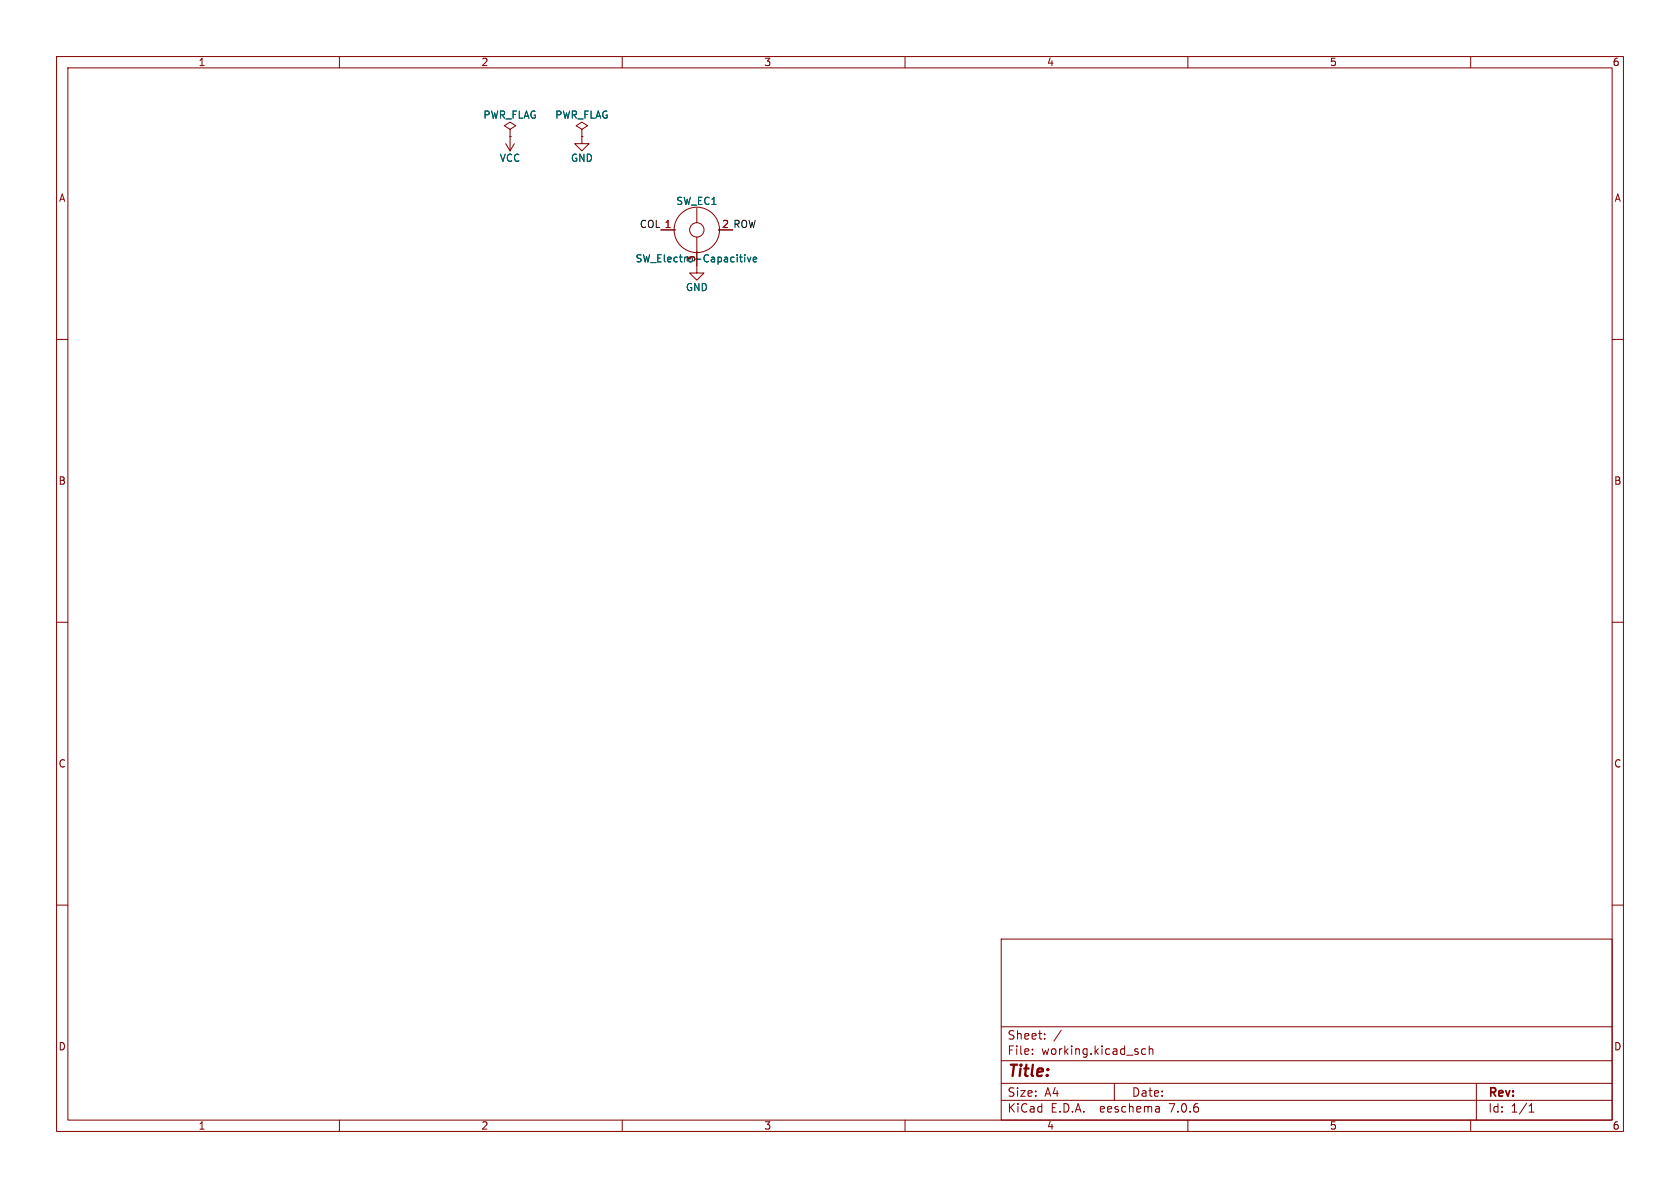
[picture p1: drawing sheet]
<svg xmlns="http://www.w3.org/2000/svg" width="297mm" height="210mm" viewBox="0 0 297 210" stroke-linecap="round" stroke-linejoin="round" font-family="sans-serif">
<g fill="none" stroke="#840000" stroke-width=".18">
<path d="M10 10h277v190h-277zM12 12h273v186h-273zM60 10v2M110 10v2M160 10v2M210 10v2M260 10v2M89.4 25.4l.8 1.3M90.2 22.9l1-.7-1-.6-1 .6 1 .7v1.2M90.2 24.1h.1M90.2 24.1v2.6M90.9 25.4l-.7 1.3"/>
<path d="M102.9 24.1v1.3h1.2l-1.2 1.3-1.3-1.3h1.3M102.9 22.9l-1-.7 1-.6 1 .6-1 .7v1.2M102.9 24.1h.1M123.2 36.8v2.6zM10 60h2M116.8 40.6h2.6M123.2 41.9v2.6zM123.2 44.5v3.8h1.3l-1.3 1.2-1.3-1.2h1.3M285 60h2M10 110h2M285 110h2M10 160h2"/>
<path d="M285 160h2M177 166h108v32h-108zM60 198v2M110 198v2M160 198v2M177 194.5h108M177 191.5h108M177 187.5h108M177 181.5h108M182.5 186.3v.1M182.5 185.5v.1M184.7 183.6v.1"/>
<path d="M184.7 182.8v.1M187.6 182.1l-1.3 2M197 191.5v3M202.5 185.5l-.4-.1-.3 .3v.4l.2 .2h.5M203.2 185.5l.2-.1 .3 .1 .1 .9M203.2 184.9v1.5M204.9 195.7l.1 .9M205 196.5l-.2 .1M205 196h-.2M210 198v2M260 198v2M261 191.5v6.5"/>
<path d="M270.3 196.6h.9M270.3 195.5l.4-.4v1.5"/>
<circle cx="123.2" cy="40.6" r="4"/>
<circle cx="123.2" cy="40.6" r="1.27"/>
</g>
<path d="M130.7 45.5h.5M131 46.2l.2 .1M131.7 45v.2M131.7 45.5v.8M132.1 45.5l.3 .8 .3-.8M133.2 45.9l.6-.1-.1-.3h-.4l-.1 .1v.6h.5" fill="none" stroke="#006464" stroke-width=".18"/>
<text font-size="2.8" fill="#840000" x="178" y="190.9">Title:</text>
<g font-size="2.1" fill="#840000">
<text x="178" y="184">Sheet:</text>
<text x="178" y="186.7">File:</text>
<text x="184.1" y="186.7">working.kicad_sch</text>
<text x="178" y="196.9">KiCad</text>
<text x="178" y="194.1">Size:</text>
<text x="184.7" y="194.1">A4</text>
<text x="185.7" y="196.9">E.D.A.</text>
<text x="194.6" y="196.9">eeschema</text>
<text x="200" y="194.1">Date:</text>
<text x="207" y="196.9">7.0.6</text>
<text x="263" y="194.3">Rev:</text>
<text x="263" y="196.9">Id:</text>
<text x="267.1" y="196.9">1/1</text>
</g>
<g font-size="1.8" fill="#840000">
<text x="35" y="11.9">1</text>
<text x="85" y="11.9">2</text>
<text x="135" y="11.9">3</text>
<text x="185" y="11.9">4</text>
<text x="235" y="11.9">5</text>
<text x="285" y="11.9">6</text>
<text x="10.3" y="35.9">A</text>
<text x="285.3" y="35.9">A</text>
<text x="127.6" y="40.4">2 ROW</text>
<text x="10.3" y="85.9">B</text>
<text x="285.3" y="85.9">B</text>
<text x="10.3" y="135.9">C</text>
<text x="285.3" y="135.9">C</text>
<text x="10.3" y="185.9">D</text>
<text x="285.3" y="185.9">D</text>
<text x="35" y="199.9">1</text>
<text x="85" y="199.9">2</text>
<text x="135" y="199.9">3</text>
<text x="185" y="199.9">4</text>
<text x="235" y="199.9">5</text>
<text x="285" y="199.9">6</text>
</g>
<g font-size="1.8" fill="#006464">
<text x="85.4" y="21.2">PWR_FLAG</text>
<text x="98.1" y="21.2">PWR_FLAG</text>
<text x="88.3" y="28.8">VCC</text>
<text x="100.8" y="28.8">GND</text>
<text x="119.5" y="36.4">SW_EC1</text>
<text x="112.3" y="46.6">SW_Electro-Capacitive</text>
<text x="121.2" y="51.7">GND</text>
</g>
<text font-size="1.8" fill="#0f0f0f" x="113" y="40.4">COL 1</text>
<g font-size="1.8" fill="#a90000">
<text x="117.4" y="40.4">1</text>
<text x="127.6" y="40.4">2</text>
<text x="122.9" y="46.4" transform="rotate(-90 122.9 46.4)">3</text>
</g>
</svg>
